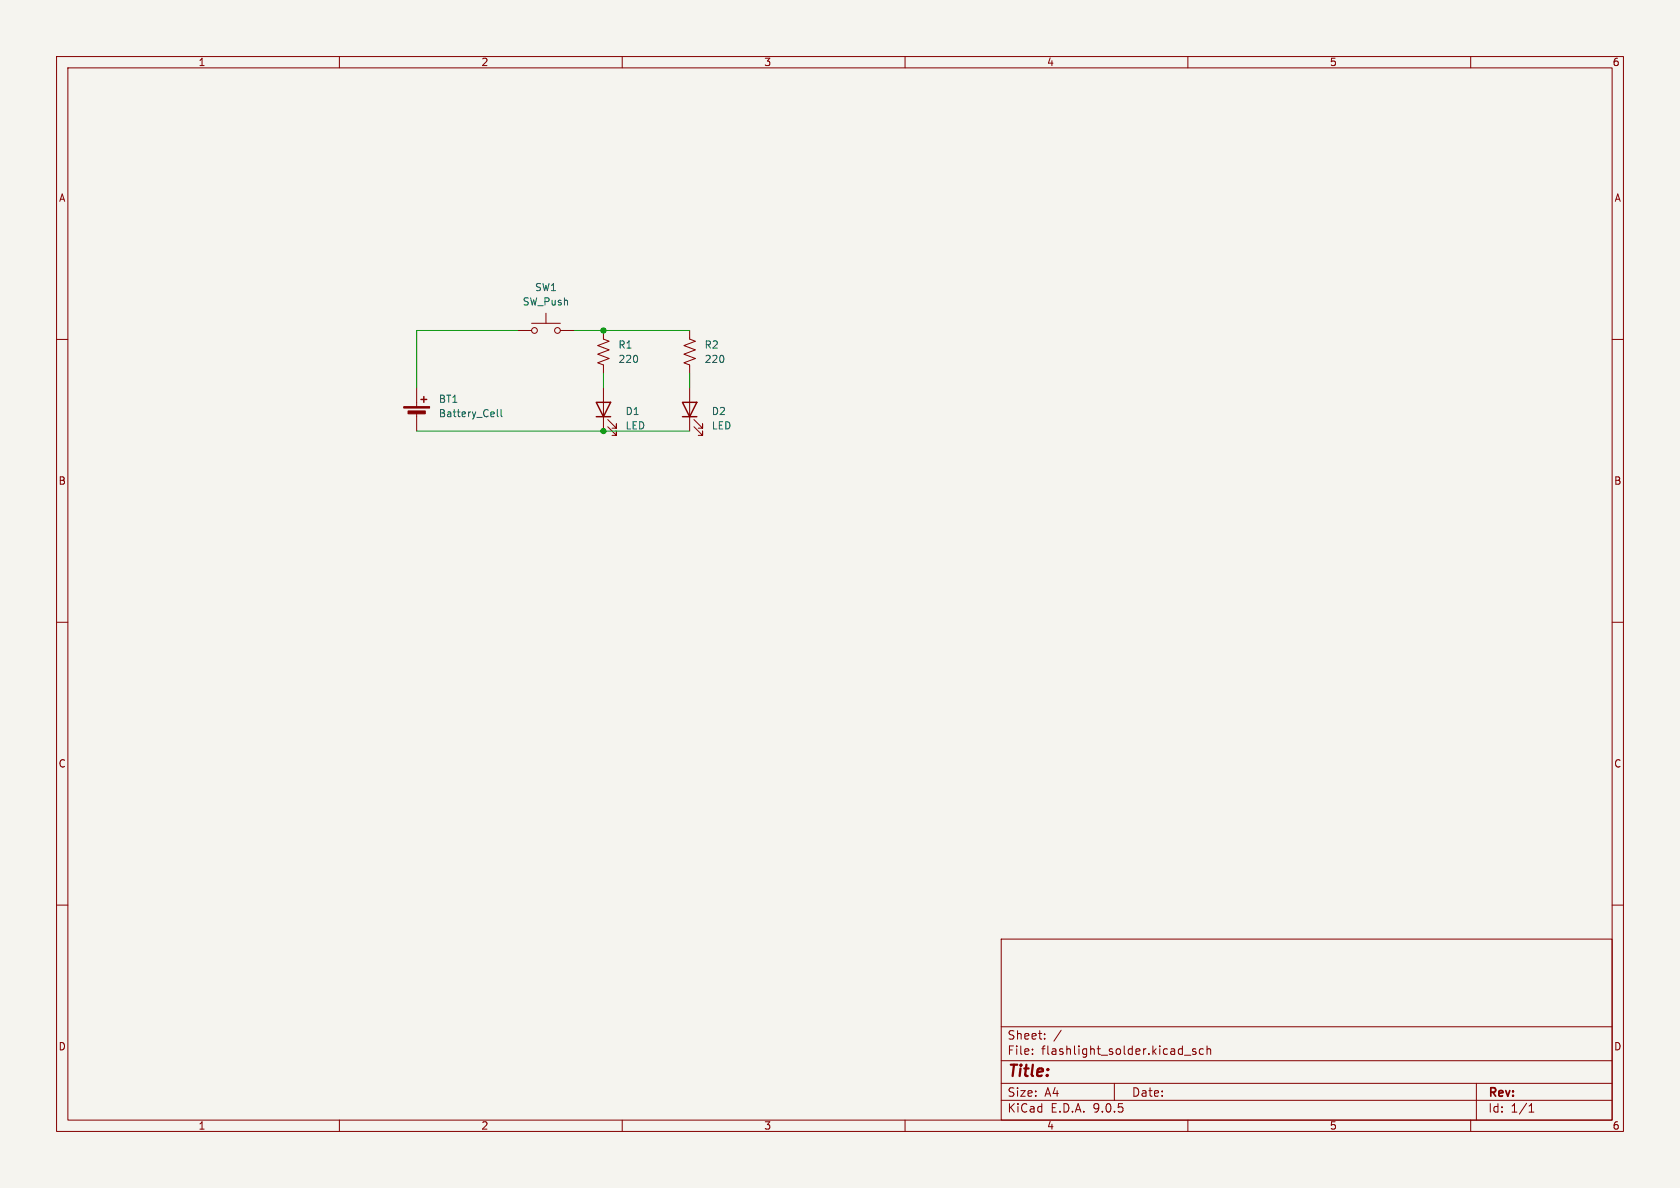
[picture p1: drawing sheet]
(kicad_sch
 (version 20231120)
 (generator "eeschema")
 (generator_version "8.0")
 (paper "A4")
 (lib_symbols
  (symbol "Device:Battery_Cell"
   (pin_numbers hide)
   (pin_names
    (offset 0) hide) (exclude_from_sim no) (in_bom yes) (on_board yes)
   (property "Reference" "BT" (at 2.54 2.54 0) (effects (font (size 1.27 1.27)) (justify left)))
   (property "Value" "Battery_Cell" (at 2.54 0 0) (effects (font (size 1.27 1.27)) (justify left)))
   (property "Footprint" "" (at 0 1.524 90) (effects (font (size 1.27 1.27)) (hide yes)))
   (property "Datasheet" "~" (at 0 1.524 90) (effects (font (size 1.27 1.27)) (hide yes)))
   (property "Description" "Single-cell battery" (at 0 0 0) (effects (font (size 1.27 1.27)) (hide yes)))
   (symbol "Battery_Cell_0_1"
    (rectangle (start -2.286 1.778) (end 2.286 1.524) (stroke (width 0) (type default)) (fill (type outline)))
    (rectangle (start -1.524 1.016) (end 1.524 0.508) (stroke (width 0) (type default)) (fill (type outline)))
    (polyline (pts (xy 0 0.762) (xy 0 0)) (stroke (width 0) (type default)) (fill (type none)))
    (polyline (pts (xy 0 1.778) (xy 0 2.54)) (stroke (width 0) (type default)) (fill (type none)))
    (polyline (pts (xy 0.762 3.048) (xy 1.778 3.048)) (stroke (width 0.254) (type default)) (fill (type none)))
    (polyline (pts (xy 1.27 3.556) (xy 1.27 2.54)) (stroke (width 0.254) (type default)) (fill (type none))))
   (symbol "Battery_Cell_1_1"
    (pin passive line (at 0 5.08 270) (length 2.54) (name "+" (effects (font (size 1.27 1.27)))) (number "1" (effects (font (size 1.27 1.27)))))
    (pin passive line (at 0 -2.54 90) (length 2.54) (name "-" (effects (font (size 1.27 1.27)))) (number "2" (effects (font (size 1.27 1.27)))))))
  (symbol "Device:LED"
   (pin_numbers hide)
   (pin_names
    (offset 1.016) hide) (exclude_from_sim no) (in_bom yes) (on_board yes)
   (property "Reference" "D" (at 0 2.54 0) (effects (font (size 1.27 1.27))))
   (property "Value" "LED" (at 0 -2.54 0) (effects (font (size 1.27 1.27))))
   (property "Footprint" "" (at 0 0 0) (effects (font (size 1.27 1.27)) (hide yes)))
   (property "Datasheet" "~" (at 0 0 0) (effects (font (size 1.27 1.27)) (hide yes)))
   (property "Description" "Light emitting diode" (at 0 0 0) (effects (font (size 1.27 1.27)) (hide yes)))
   (symbol "LED_0_1"
    (polyline (pts (xy -1.27 -1.27) (xy -1.27 1.27)) (stroke (width 0.254) (type default)) (fill (type none)))
    (polyline (pts (xy -1.27 0) (xy 1.27 0)) (stroke (width 0) (type default)) (fill (type none)))
    (polyline (pts (xy 1.27 -1.27) (xy 1.27 1.27) (xy -1.27 0) (xy 1.27 -1.27)) (stroke (width 0.254) (type default)) (fill (type none)))
    (polyline (pts (xy -3.048 -0.762) (xy -4.572 -2.286) (xy -3.81 -2.286) (xy -4.572 -2.286) (xy -4.572 -1.524)) (stroke (width 0) (type default)) (fill (type none)))
    (polyline (pts (xy -1.778 -0.762) (xy -3.302 -2.286) (xy -2.54 -2.286) (xy -3.302 -2.286) (xy -3.302 -1.524)) (stroke (width 0) (type default)) (fill (type none))))
   (symbol "LED_1_1"
    (pin passive line (at -3.81 0 0) (length 2.54) (name "K" (effects (font (size 1.27 1.27)))) (number "1" (effects (font (size 1.27 1.27)))))
    (pin passive line (at 3.81 0 180) (length 2.54) (name "A" (effects (font (size 1.27 1.27)))) (number "2" (effects (font (size 1.27 1.27)))))))
  (symbol "Device:R_US"
   (pin_numbers hide)
   (pin_names
    (offset 0)) (exclude_from_sim no) (in_bom yes) (on_board yes)
   (property "Reference" "R" (at 2.54 0 90) (effects (font (size 1.27 1.27))))
   (property "Value" "R_US" (at -2.54 0 90) (effects (font (size 1.27 1.27))))
   (property "Footprint" "" (at 1.016 -0.254 90) (effects (font (size 1.27 1.27)) (hide yes)))
   (property "Datasheet" "~" (at 0 0 0) (effects (font (size 1.27 1.27)) (hide yes)))
   (property "Description" "Resistor, US symbol" (at 0 0 0) (effects (font (size 1.27 1.27)) (hide yes)))
   (symbol "R_US_0_1"
    (polyline (pts (xy 0 -2.286) (xy 0 -2.54)) (stroke (width 0) (type default)) (fill (type none)))
    (polyline (pts (xy 0 2.286) (xy 0 2.54)) (stroke (width 0) (type default)) (fill (type none)))
    (polyline (pts (xy 0 -0.762) (xy 1.016 -1.143) (xy 0 -1.524) (xy -1.016 -1.905) (xy 0 -2.286)) (stroke (width 0) (type default)) (fill (type none)))
    (polyline (pts (xy 0 0.762) (xy 1.016 0.381) (xy 0 0) (xy -1.016 -0.381) (xy 0 -0.762)) (stroke (width 0) (type default)) (fill (type none)))
    (polyline (pts (xy 0 2.286) (xy 1.016 1.905) (xy 0 1.524) (xy -1.016 1.143) (xy 0 0.762)) (stroke (width 0) (type default)) (fill (type none))))
   (symbol "R_US_1_1"
    (pin passive line (at 0 3.81 270) (length 1.27) (name "~" (effects (font (size 1.27 1.27)))) (number "1" (effects (font (size 1.27 1.27)))))
    (pin passive line (at 0 -3.81 90) (length 1.27) (name "~" (effects (font (size 1.27 1.27)))) (number "2" (effects (font (size 1.27 1.27)))))))
  (symbol "Switch:SW_Push"
   (pin_numbers hide)
   (pin_names
    (offset 1.016) hide) (exclude_from_sim no) (in_bom yes) (on_board yes)
   (property "Reference" "SW" (at 1.27 2.54 0) (effects (font (size 1.27 1.27)) (justify left)))
   (property "Value" "SW_Push" (at 0 -1.524 0) (effects (font (size 1.27 1.27))))
   (property "Footprint" "" (at 0 5.08 0) (effects (font (size 1.27 1.27)) (hide yes)))
   (property "Datasheet" "~" (at 0 5.08 0) (effects (font (size 1.27 1.27)) (hide yes)))
   (property "Description" "Push button switch, generic, two pins" (at 0 0 0) (effects (font (size 1.27 1.27)) (hide yes)))
   (symbol "SW_Push_0_1"
    (circle (center -2.032 0) (radius 0.508) (stroke (width 0) (type default)) (fill (type none)))
    (polyline (pts (xy 0 1.27) (xy 0 3.048)) (stroke (width 0) (type default)) (fill (type none)))
    (polyline (pts (xy 2.54 1.27) (xy -2.54 1.27)) (stroke (width 0) (type default)) (fill (type none)))
    (circle (center 2.032 0) (radius 0.508) (stroke (width 0) (type default)) (fill (type none)))
    (pin passive line (at -5.08 0 0) (length 2.54) (name "1" (effects (font (size 1.27 1.27)))) (number "1" (effects (font (size 1.27 1.27)))))
    (pin passive line (at 5.08 0 180) (length 2.54) (name "2" (effects (font (size 1.27 1.27)))) (number "2" (effects (font (size 1.27 1.27))))))))
 (junction
  (at 106.68 76.2)
  (diameter 0)
  (color 0 0 0 0))
 (junction
  (at 106.68 58.42)
  (diameter 0)
  (color 0 0 0 0))
 (wire
  (pts (xy 121.92 66.04) (xy 121.92 68.58))
  (stroke (width 0) (type default)))
 (wire
  (pts (xy 73.66 58.42) (xy 73.66 68.58))
  (stroke (width 0) (type default)))
 (wire
  (pts (xy 73.66 76.2) (xy 106.68 76.2))
  (stroke (width 0) (type default)))
 (wire
  (pts (xy 106.68 66.04) (xy 106.68 68.58))
  (stroke (width 0) (type default)))
 (wire
  (pts (xy 106.68 58.42) (xy 121.92 58.42))
  (stroke (width 0) (type default)))
 (wire
  (pts (xy 106.68 76.2) (xy 121.92 76.2))
  (stroke (width 0) (type default)))
 (wire
  (pts (xy 91.44 58.42) (xy 73.66 58.42))
  (stroke (width 0) (type default)))
 (wire
  (pts (xy 101.6 58.42) (xy 106.68 58.42))
  (stroke (width 0) (type default)))
 (symbol
  (lib_id "Device:Battery_Cell")
  (at 73.66 73.66 0)
  (unit 1)
  (exclude_from_sim no)
  (in_bom yes)
  (on_board yes)
  (dnp no)
  (fields_autoplaced yes)
  (property "Reference" "BT1" (at 77.47 70.5484 0) (effects (font (size 1.27 1.27)) (justify left)))
  (property "Value" "Battery_Cell" (at 77.47 73.0884 0) (effects (font (size 1.27 1.27)) (justify left)))
  (property "Footprint" "fl-parts:CR2032-THT-retainer" (at 73.66 72.136 90) (effects (font (size 1.27 1.27)) (hide yes)))
  (property "Datasheet" "~" (at 73.66 72.136 90) (effects (font (size 1.27 1.27)) (hide yes)))
  (property "Description" "Single-cell battery" (at 73.66 73.66 0) (effects (font (size 1.27 1.27)) (hide yes)))
  (pin "2")
  (pin "1"))
 (symbol
  (lib_id "Device:R_US")
  (at 121.92 62.23 0)
  (unit 1)
  (exclude_from_sim no)
  (in_bom yes)
  (on_board yes)
  (dnp no)
  (fields_autoplaced yes)
  (property "Reference" "R2" (at 124.46 60.9599 0) (effects (font (size 1.27 1.27)) (justify left)))
  (property "Value" "220" (at 124.46 63.4999 0) (effects (font (size 1.27 1.27)) (justify left)))
  (property "Footprint" "Resistor_THT:R_Axial_DIN0207_L6.3mm_D2.5mm_P10.16mm_Horizontal" (at 122.936 62.484 90) (effects (font (size 1.27 1.27)) (hide yes)))
  (property "Datasheet" "~" (at 121.92 62.23 0) (effects (font (size 1.27 1.27)) (hide yes)))
  (property "Description" "Resistor, US symbol" (at 121.92 62.23 0) (effects (font (size 1.27 1.27)) (hide yes)))
  (pin "1")
  (pin "2"))
 (symbol
  (lib_id "Device:LED")
  (at 106.68 72.39 90)
  (unit 1)
  (exclude_from_sim no)
  (in_bom yes)
  (on_board yes)
  (dnp no)
  (fields_autoplaced yes)
  (property "Reference" "D1" (at 110.49 72.7074 90) (effects (font (size 1.27 1.27)) (justify right)))
  (property "Value" "LED" (at 110.49 75.2474 90) (effects (font (size 1.27 1.27)) (justify right)))
  (property "Footprint" "LED_THT:LED_SideEmitter_Rectangular_W4.5mm_H1.6mm" (at 106.68 72.39 0) (effects (font (size 1.27 1.27)) (hide yes)))
  (property "Datasheet" "~" (at 106.68 72.39 0) (effects (font (size 1.27 1.27)) (hide yes)))
  (property "Description" "Light emitting diode" (at 106.68 72.39 0) (effects (font (size 1.27 1.27)) (hide yes)))
  (pin "2")
  (pin "1"))
 (symbol
  (lib_id "Device:LED")
  (at 121.92 72.39 90)
  (unit 1)
  (exclude_from_sim no)
  (in_bom yes)
  (on_board yes)
  (dnp no)
  (fields_autoplaced yes)
  (property "Reference" "D2" (at 125.73 72.7074 90) (effects (font (size 1.27 1.27)) (justify right)))
  (property "Value" "LED" (at 125.73 75.2474 90) (effects (font (size 1.27 1.27)) (justify right)))
  (property "Footprint" "LED_THT:LED_SideEmitter_Rectangular_W4.5mm_H1.6mm" (at 121.92 72.39 0) (effects (font (size 1.27 1.27)) (hide yes)))
  (property "Datasheet" "~" (at 121.92 72.39 0) (effects (font (size 1.27 1.27)) (hide yes)))
  (property "Description" "Light emitting diode" (at 121.92 72.39 0) (effects (font (size 1.27 1.27)) (hide yes)))
  (pin "2")
  (pin "1"))
 (symbol
  (lib_id "Switch:SW_Push")
  (at 96.52 58.42 0)
  (unit 1)
  (exclude_from_sim no)
  (in_bom yes)
  (on_board yes)
  (dnp no)
  (fields_autoplaced yes)
  (property "Reference" "SW1" (at 96.52 50.8 0) (effects (font (size 1.27 1.27))))
  (property "Value" "SW_Push" (at 96.52 53.34 0) (effects (font (size 1.27 1.27))))
  (property "Footprint" "Button_Switch_THT:SW_PUSH_6mm" (at 96.52 53.34 0) (effects (font (size 1.27 1.27)) (hide yes)))
  (property "Datasheet" "~" (at 96.52 53.34 0) (effects (font (size 1.27 1.27)) (hide yes)))
  (property "Description" "Push button switch, generic, two pins" (at 96.52 58.42 0) (effects (font (size 1.27 1.27)) (hide yes)))
  (pin "2")
  (pin "1"))
 (symbol
  (lib_id "Device:R_US")
  (at 106.68 62.23 0)
  (unit 1)
  (exclude_from_sim no)
  (in_bom yes)
  (on_board yes)
  (dnp no)
  (fields_autoplaced yes)
  (property "Reference" "R1" (at 109.22 60.9599 0) (effects (font (size 1.27 1.27)) (justify left)))
  (property "Value" "220" (at 109.22 63.4999 0) (effects (font (size 1.27 1.27)) (justify left)))
  (property "Footprint" "Resistor_THT:R_Axial_DIN0207_L6.3mm_D2.5mm_P10.16mm_Horizontal" (at 107.696 62.484 90) (effects (font (size 1.27 1.27)) (hide yes)))
  (property "Datasheet" "~" (at 106.68 62.23 0) (effects (font (size 1.27 1.27)) (hide yes)))
  (property "Description" "Resistor, US symbol" (at 106.68 62.23 0) (effects (font (size 1.27 1.27)) (hide yes)))
  (pin "1")
  (pin "2"))
 (sheet_instances
  (path ""
   (page "1"))))
